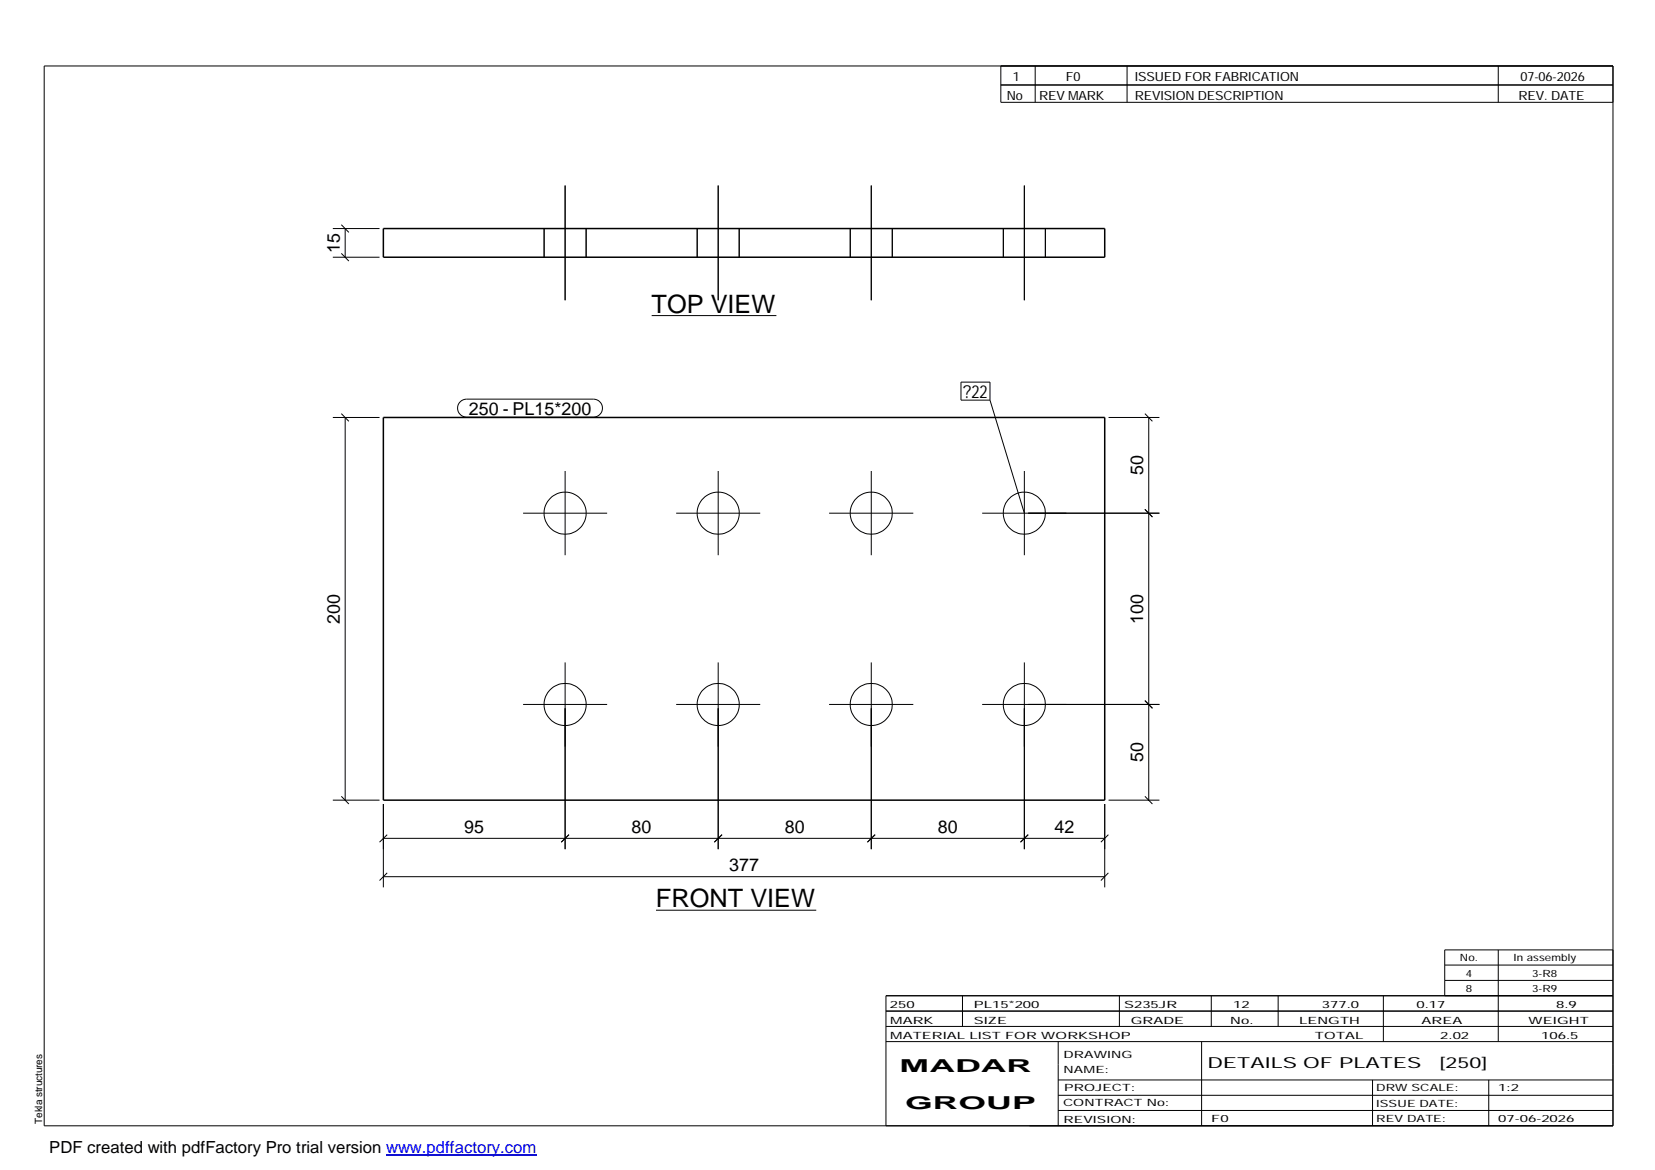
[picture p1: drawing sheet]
<svg xmlns="http://www.w3.org/2000/svg" width="420mm" height="297mm" viewBox="0 0 420 297" stroke-linecap="round" stroke-linejoin="round" font-family="sans-serif">
<g fill="none" stroke="#000" stroke-width=".25">
<path d="M11.2 16.7h398.3v269.1h-398.3zM254.1 16.7v9.3h155.4M262.8 16.7v9.3M286.1 16.7v9.3M380.4 16.7v9.3M254.1 21.6h155.4M84.5 58h11.9M86.7 57.1l1.9 1.9M87.6 58v7.3M138.1 58v7.3M143.5 47.1v29.1M148.8 58v7.3"/>
<path d="M177 58v7.3M182.3 47.1v29.1M187.7 58v7.3M215.9 58v7.3M221.2 47.1v29.1M226.5 58v7.3M254.7 58v7.3M260.1 47.1v29.1M265.4 58v7.3M84.5 65.3h11.9M86.7 64.3l1.9 2M165.4 80.1h31.7"/>
<path d="M244 97h7.3v4.6h-7.3zM84.5 106h11.9M86.7 105l1.9 2M87.6 106v97.1M116.8 102l.8-.5 .8-.2h32.3a2.29 2.29 0 0 1 2.3 2.3 2.29 2.29 0 0 1-2.3 2.3h-32.3a2.27 2.27 0 0 1-2.1-1.4 2.27 2.27 0 0 1 .5-2.5zM143.5 119.6v21.4M182.3 119.6v21.4M221.2 119.6v21.4M251.3 101.6l8.8 28.7M260.1 119.6v21.4M281.4 106h12.9M290.7 105l1.9 2"/>
<path d="M291.6 106v97.1M132.8 130.3h21.3M171.7 130.3h21.3M210.5 130.3h21.4M249.3 130.3h45M290.7 129.3l1.9 2M132.8 178.8h21.3M143.5 168.2v47.4M171.7 178.8h21.3M182.3 168.2v47.4M210.5 178.8h21.4M221.2 168.2v47.4"/>
<path d="M249.3 178.8h45M260.1 168.2v47.4M290.7 177.9l1.9 1.9M84.5 203.1h11.9M86.7 202.2l1.9 1.9M97.3 204.1v21.2M97.3 212.8h183.2M98.3 211.9l-1.9 1.9M144.4 211.9l-1.9 1.9M183.3 211.9l-1.9 1.9M222.2 211.9l-2 1.9M261 211.9l-1.9 1.9"/>
<path d="M280.5 204.1v21.2M281.4 211.9l-1.9 1.9M281.4 203.1h12.9M290.7 202.2l1.9 1.9M97.3 222.6h183.2M98.3 221.6l-1.9 1.9M166.5 231.1h40.7M281.4 221.6l-1.9 1.9M224.9 256.7h184.6M244.3 252.8v7.8M284.2 252.8v7.8M307.5 252.8v7.8"/>
<path d="M324.5 252.8v7.8M351.2 252.8v11.6M366.8 245h42.7M366.8 248.9h42.7M380.4 241.2v23.2M409.5 241.2h-42.7v11.6M409.5 252.8h-184.6v33M224.9 264.4h184.6M224.9 260.6h184.6M268.6 264.4v21.4M268.6 274.2h140.9M268.6 278.1h140.9"/>
<path d="M305.1 264.4v21.4M348.4 274.2v11.6M378 274.2v11.6M268.6 281.9h140.9"/>
<circle cx="143.5" cy="130.3" r="5.3"/>
<circle cx="182.3" cy="130.3" r="5.3"/>
<circle cx="221.2" cy="130.3" r="5.3"/>
<circle cx="260.1" cy="130.3" r="5.3"/>
<circle cx="143.5" cy="178.8" r="5.3"/>
<circle cx="182.3" cy="178.9" r="5.3"/>
<circle cx="221.2" cy="178.9" r="5.3"/>
<circle cx="260.1" cy="178.9" r="5.3"/>
</g>
<path d="M97.3 58h183.2v7.3h-183.2zM97.3 106h183.2v97.1h-183.2z" fill="none" stroke="#000" stroke-width=".38"/>
<path d="M98 293.3h38.2" fill="none" stroke="#00f" stroke-width=".3"/>
<g font-size="6.4">
<text x="165.4" y="79.4">TOP VIEW</text>
<text x="166.5" y="230.3">FRONT VIEW</text>
</g>
<g font-size="4.5">
<text x="86.2" y="64.2" transform="rotate(-90 86.2 64.2)">15</text>
<text x="244.6" y="101">?22</text>
<text x="119" y="105.3">250 - PL15*200</text>
<text x="290.2" y="120.7" transform="rotate(-90 290.2 120.7)">50</text>
<text x="86.2" y="158.4" transform="rotate(-90 86.2 158.4)">200</text>
<text x="290.2" y="158.4" transform="rotate(-90 290.2 158.4)">100</text>
<text x="290.2" y="193.5" transform="rotate(-90 290.2 193.5)">50</text>
<text x="117.9" y="211.4">95</text>
<text x="160.4" y="211.4">80</text>
<text x="199.2" y="211.4">80</text>
<text x="238.1" y="211.4">80</text>
<text x="267.7" y="211.4">42</text>
<text x="185.1" y="221.2">377</text>
<text x="228.4" y="272.3">MADAR</text>
<text x="229.8" y="281.6">GROUP</text>
</g>
<text font-size="4.2" x="12.5" y="292.7">PDF created with pdfFactory Pro trial version www.pdffactory.com</text>
<g font-size="3.9">
<text x="306.5" y="271.3">DETAILS OF PLATES</text>
<text x="365.4" y="271.3">[250]</text>
</g>
<g font-size="3.2">
<text x="257.1" y="20.5">1</text>
<text x="270.6" y="20.5">F0</text>
<text x="288.1" y="20.5">ISSUED FOR FABRICATION</text>
<text x="386" y="20.5">07-06-2026</text>
<text x="255.6" y="25.5">No</text>
<text x="263.8" y="25.5">REV MARK</text>
<text x="288.1" y="25.5">REVISION DESCRIPTION</text>
<text x="385.5" y="25.5">REV. DATE</text>
</g>
<g font-size="2.5">
<text x="370.6" y="244.1">No.</text>
<text x="384.3" y="244.1">In assembly</text>
<text x="372.1" y="247.9">4</text>
<text x="372.1" y="251.8">8</text>
<text x="389" y="247.9">3-R8</text>
<text x="389" y="251.8">3-R9</text>
<text x="225.9" y="255.9">250</text>
<text x="247.3" y="255.9">PL15*200</text>
<text x="285.4" y="255.9">S235JR</text>
<text x="313.1" y="255.9">12</text>
<text x="335.6" y="255.9">377.0</text>
<text x="359.6" y="255.9">0.17</text>
<text x="395.1" y="255.9">8.9</text>
<text x="226" y="263.7">MATERIAL LIST FOR WORKSHOP</text>
<text x="226" y="259.9">MARK</text>
<text x="247.2" y="259.9">SIZE</text>
<text x="287.1" y="259.9">GRADE</text>
<text x="312.3" y="259.9">No.</text>
<text x="329.8" y="259.9">LENGTH</text>
<text x="333.8" y="263.7">TOTAL</text>
<text x="360.9" y="259.9">AREA</text>
<text x="365.6" y="263.7">2.02</text>
<text x="388.1" y="259.9">WEIGHT</text>
<text x="391.3" y="263.7">106.5</text>
<text x="270" y="268.5">DRAWING</text>
<text x="270" y="272.5">NAME:</text>
<text x="269.9" y="280.9">CONTRACT No:</text>
<text x="270.2" y="277">PROJECT:</text>
<text x="349.4" y="277.1">DRW SCALE:</text>
<text x="349.4" y="281">ISSUE DATE:</text>
<text x="380.4" y="277.1">1:2</text>
<text x="10.7" y="285.4" transform="rotate(-90 10.7 285.4)">Tekla structures</text>
<text x="270" y="285">REVISION:</text>
<text x="307.5" y="284.8">F0</text>
<text x="349.4" y="284.8">REV DATE:</text>
<text x="380.4" y="284.8">07-06-2026</text>
</g>
</svg>
